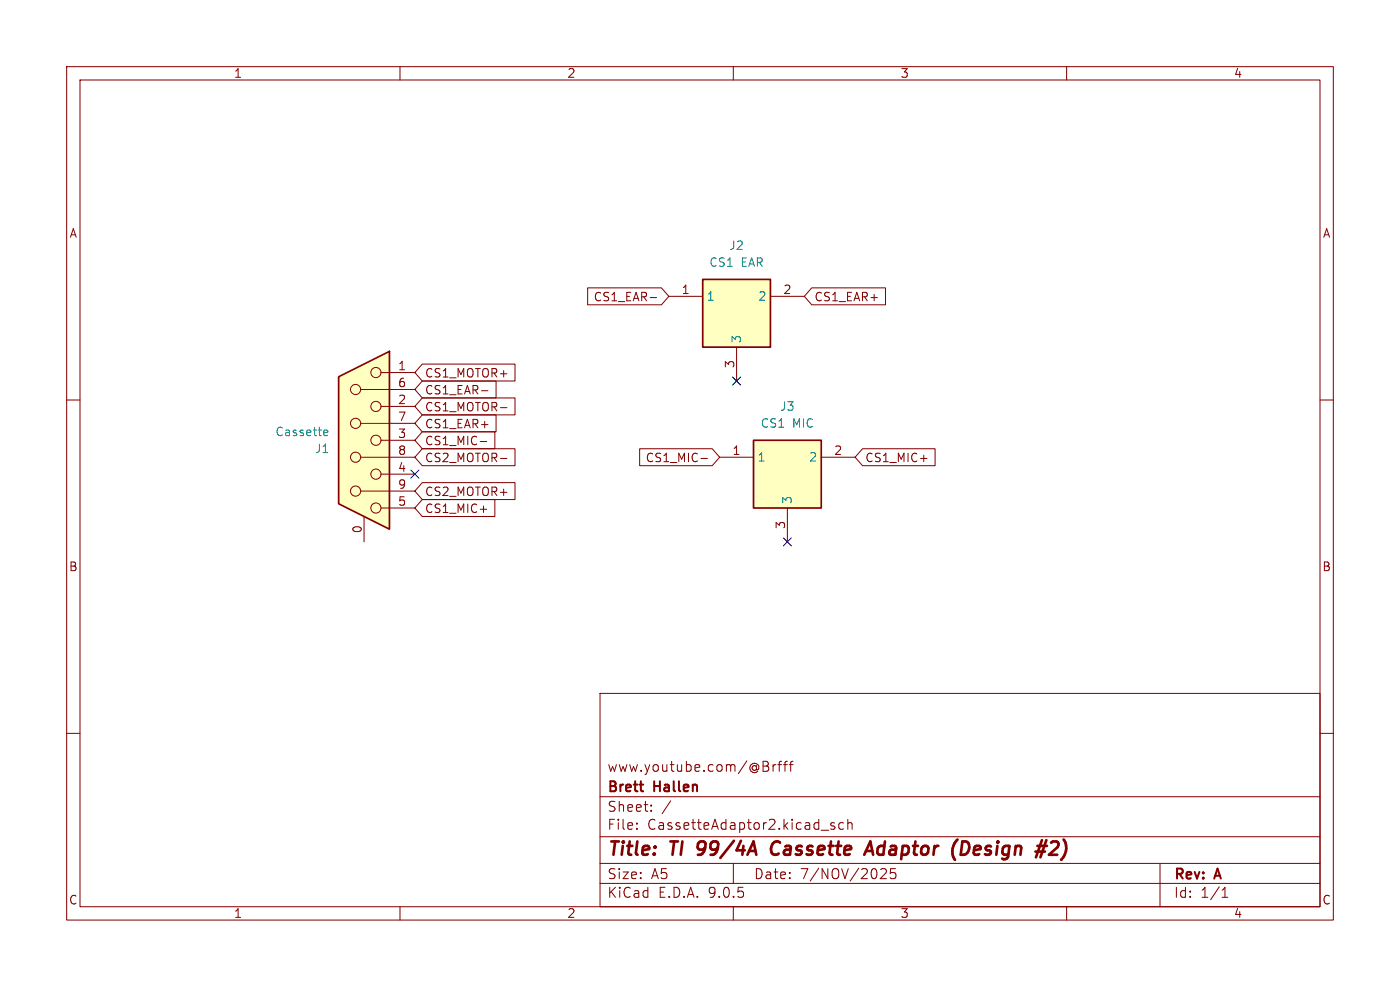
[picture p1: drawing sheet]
<svg xmlns="http://www.w3.org/2000/svg" width="297mm" height="210mm" viewBox="0 0 297 210" stroke-linecap="round" stroke-linejoin="round" font-family="sans-serif">
<g fill="none" stroke="#840000" stroke-width=".22">
<path d="M14.1 14.1h268.8v181.1h-268.8zM17 17h263v175.3h-263zM84.9 14.1v2.9M155.6 14.1v2.9M226.3 14.1v2.9M14.1 84.9h2.9M280 84.9h2.9M14.1 155.6h2.9M127.3 147.1h152.7v45.2h-152.7zM280 155.6h2.9M127.3 177.5h152.7M127.3 169h152.7"/>
<path d="M135.1 175.7v.2M135.1 174.6v.2M138.1 171.9v.2M138.1 170.8v.2M142.3 169.9l-1.8 2.7M163 162.7v.7M164 162.2v1.4M164.6 162.2l-.4 .1-.2 .3M165 162.2h.8M165.8 161.5l-.4 .1-.1 .2v1.8M166.2 162.2h.8M167 161.5l-.4 .1-.1 .2v1.8"/>
<path d="M167.4 162.2h.8M168.2 161.5l-.4 .1-.1 .2v1.8M174.2 176.1h1.6M177 174.6l-.5-.1-.3 .3 .1 .3 .7 .2v.5h-.8M179 174.6l-.7-.1-.4 .4v.6l.2 .3h.9M179.9 174.7a.53 .53 0 0 1 .9 .1v1.1M179.9 173.8v2.1M84.9 192.3v2.9M127.3 187.4h152.7M127.3 183.2h152.7M155.6 192.3v2.9M155.6 183.2v4.2"/>
<path d="M187.9 184.5v.7l-1.2 1.2h1.3M189 184.3l-.1 1 .3-.2 .7 .1 .2 .3v.5l-.4 .4h-.5l-.3-.2M226.3 192.3v2.9M246.1 183.2v9.1M259.3 190.3h1.2M259.3 188.8l.6-.6v2.1"/>
</g>
<path d="M148.2 178.8l-.1 .2v1M165 178.5a1.6 1.6 0 0 0-1.4 1 1.6 1.6 0 0 0 .4 1.7l.4 .1 .6-.1M203.1 178.1l-.1 .1M205.6 179.2l-.4-.6-1-.1-.4 2.8a1.38 1.38 0 0 0 1.8-1.2M223 178.8l.4-.3h.7a.63 .63 0 0 1 .4 .8l-.1 .4-1.9 1.6h1.8M148.1 181.3h.5M183.3 181.3l1.3-2.8 .6 2.8M183.7 180.5h1.4" fill="none" stroke="#840000" stroke-width=".57"/>
<path d="M71.8 79.9l10.8-5.4v37.8l-10.8-5.4z" fill="#ffffc2"/>
<path d="M71.8 79.9l10.8-5.4v37.8l-10.8-5.4z" fill="none" stroke="#840000" stroke-width=".36"/>
<g fill="none" stroke="#840000" stroke-width=".22">
<path d="M80.8 79h7.2M76.5 82.6h11.5M76.5 89.8h11.5M76.5 97h11.5M80.8 86.2h7.2M80.8 93.4h7.2M76.5 104.2h11.5M77.2 109.6v5.4M80.8 100.6h7.2M80.8 107.8h7.2"/>
<circle cx="79.7" cy="79" r="1.08"/>
<circle cx="75.4" cy="82.6" r="1.08"/>
<circle cx="75.4" cy="97" r="1.08"/>
<circle cx="75.4" cy="89.8" r="1.08"/>
<circle cx="79.7" cy="93.4" r="1.08"/>
<circle cx="79.7" cy="86.2" r="1.08"/>
<circle cx="75.4" cy="104.2" r="1.08"/>
<circle cx="79.7" cy="107.8" r="1.08"/>
<circle cx="79.7" cy="100.6" r="1.08"/>
</g>
<path d="M68.8 92.3h.7M68.8 91.3l.5-.1 .2 .5-.8 .1" fill="none" stroke="#008484" stroke-width=".22"/>
<path d="M159.9 93.4h14.3v14.4h-14.3z" fill="#ffffc2"/>
<path d="M159.9 93.4h14.3v14.4h-14.3z" fill="none" stroke="#840000" stroke-width=".36"/>
<path d="M152.7 97h7.2M174.2 97h7.2M167 107.8v7.2" fill="none" stroke="#840000" stroke-width=".22"/>
<path d="M149.1 59.3h14.3v14.3h-14.3z" fill="#ffffc2"/>
<path d="M149.1 59.3h14.3v14.3h-14.3z" fill="none" stroke="#840000" stroke-width=".36"/>
<g fill="none" stroke="#840000" stroke-width=".22">
<path d="M89.6 77.2h19.7v3.6h-19.7l-1.6-1.8zM124.7 61.1h15.6l1.6 1.8-1.6 1.8h-15.6zM137.9 63.1h1.4M141.9 62.9h7.2M156.3 73.6v7.2M163.4 62.9h7.2M172.2 61.1h15.7v3.6h-15.7l-1.6-1.8zM89.6 88h15.6v3.6h-15.6l-1.6-1.8zM89.6 84.4h19.7v3.6h-19.7l-1.6-1.8zM89.6 80.8h15.6v3.6h-15.6l-1.6-1.8zM89.6 91.6h15.4v3.6h-15.4l-1.6-1.8zM89.6 95.2h19.7v3.6h-19.7l-1.6-1.8z"/>
<path d="M101.9 93.7h1.4M102.1 82.9h1.4M106.2 86.5h1.3M106.2 97.3h1.3M135.7 95.2h15.4l1.6 1.8-1.6 1.8h-15.4zM148.7 97.3h1.4M183 95.2h15.4v3.6h-15.4l-1.6-1.8zM195.3 97.3h1.4M89.6 102.4h19.7v3.6h-19.7l-1.6-1.8zM89.6 106h15.4v3.6h-15.4l-1.6-1.8zM101.9 108h1.4"/>
</g>
<path d="M155.4 80l1.7 1.7M157.1 80l-1.7 1.7M87.1 99.7l1.8 1.7M88.9 99.7l-1.8 1.7M166.2 114.1l1.7 1.7M167.9 114.1l-1.7 1.7" fill="none" stroke="#000084" stroke-width=".22"/>
<g font-size="3.9" fill="#840000">
<text x="128.7" y="182.3">Title:</text>
<text x="142.4" y="182.3">TI</text>
<text x="149.2" y="182.3">99/4A</text>
<text x="165.9" y="182.3">Cassette</text>
<text x="187.2" y="182.3">Adaptor</text>
<text x="206.6" y="182.3">(Design</text>
<text x="225.7" y="182.3">#2)</text>
</g>
<g font-size="3" fill="#840000">
<text x="128.7" y="164">www.youtube.com/@Brfff</text>
<text x="128.7" y="172.5">Sheet:</text>
<text x="128.7" y="168.6">Brett</text>
<text x="138.8" y="168.6">Hallen</text>
<text x="128.7" y="176.3">File:</text>
<text x="137.3" y="176.3">CassetteAdaptor2.kicad_sch</text>
<text x="128.7" y="190.8">KiCad</text>
<text x="128.7" y="186.8">Size:</text>
<text x="138.1" y="186.8">A5</text>
<text x="139.6" y="190.8">E.D.A.</text>
<text x="150.4" y="190.8">9.0.5</text>
<text x="159.8" y="186.8">Date:</text>
<text x="169.7" y="186.8">7/NOV/2025</text>
<text x="248.9" y="187.1">Rev:</text>
<text x="248.9" y="190.8">Id:</text>
<text x="254.7" y="190.8">1/1</text>
<text x="257.9" y="187.1">A</text>
</g>
<g font-size="2.6" fill="#840000">
<text x="49.5" y="16.8">1</text>
<text x="120.2" y="16.8">2</text>
<text x="190.9" y="16.8">3</text>
<text x="261.6" y="16.8">4</text>
<text x="14.6" y="50.7">A</text>
<text x="280.5" y="50.7">A</text>
<text x="14.5" y="121.5">B</text>
<text x="280.4" y="121.5">B</text>
<text x="14.5" y="192.2">C</text>
<text x="49.5" y="195">1</text>
<text x="120.2" y="195">2</text>
<text x="190.9" y="195">3</text>
<text x="261.6" y="195">4</text>
<text x="280.4" y="192.2">C</text>
</g>
<g font-size="2.5" fill="#008484">
<text x="154.6" y="53.3">J2</text>
<text x="150.3" y="56.9">CS1</text>
<text x="157.2" y="56.9">EAR</text>
<text x="149.8" y="64.1">1</text>
<text x="160.7" y="64.1">2</text>
<text x="157.5" y="72.9" transform="rotate(-90 157.5 72.9)">3</text>
<text x="165.4" y="87.4">J3</text>
<text x="58.3" y="92.8">Cassette</text>
<text x="161.2" y="91">CS1</text>
<text x="168.1" y="91">MIC</text>
<text x="66.7" y="96.4">J1</text>
<text x="160.6" y="98.2">1</text>
<text x="171.5" y="98.2">2</text>
<text x="168.3" y="107" transform="rotate(-90 168.3 107)">3</text>
</g>
<g font-size="2.5" fill="#840000">
<text x="125.8" y="64.2">CS1_EAR-</text>
<text x="144.5" y="62.5">1</text>
<text x="166" y="62.5">2</text>
<text x="172.6" y="64.2">CS1_EAR+</text>
<text x="84.3" y="78.7">1</text>
<text x="84.3" y="82.3">6</text>
<text x="90" y="84">CS1_EAR-</text>
<text x="90" y="80.4">CS1_MOTOR+</text>
<text x="155.9" y="78.2" transform="rotate(-90 155.9 78.2)">3</text>
<text x="84.3" y="85.9">2</text>
<text x="84.3" y="89.4">7</text>
<text x="90" y="87.6">CS1_MOTOR-</text>
<text x="84.3" y="93">3</text>
<text x="90" y="91.2">CS1_EAR+</text>
<text x="90" y="94.7">CS1_MIC-</text>
<text x="84.3" y="96.6">8</text>
<text x="84.3" y="100.2">4</text>
<text x="90" y="98.3">CS2_MOTOR-</text>
<text x="136.8" y="98.3">CS1_MIC-</text>
<text x="155.3" y="96.6">1</text>
<text x="176.8" y="96.6">2</text>
<text x="183.4" y="98.3">CS1_MIC+</text>
<text x="84.3" y="103.8">9</text>
<text x="84.3" y="107.4">5</text>
<text x="90" y="105.5">CS2_MOTOR+</text>
<text x="76.9" y="113.3" transform="rotate(-90 76.9 113.3)">0</text>
<text x="90" y="109.1">CS1_MIC+</text>
<text x="166.7" y="112.4" transform="rotate(-90 166.7 112.4)">3</text>
</g>
</svg>
